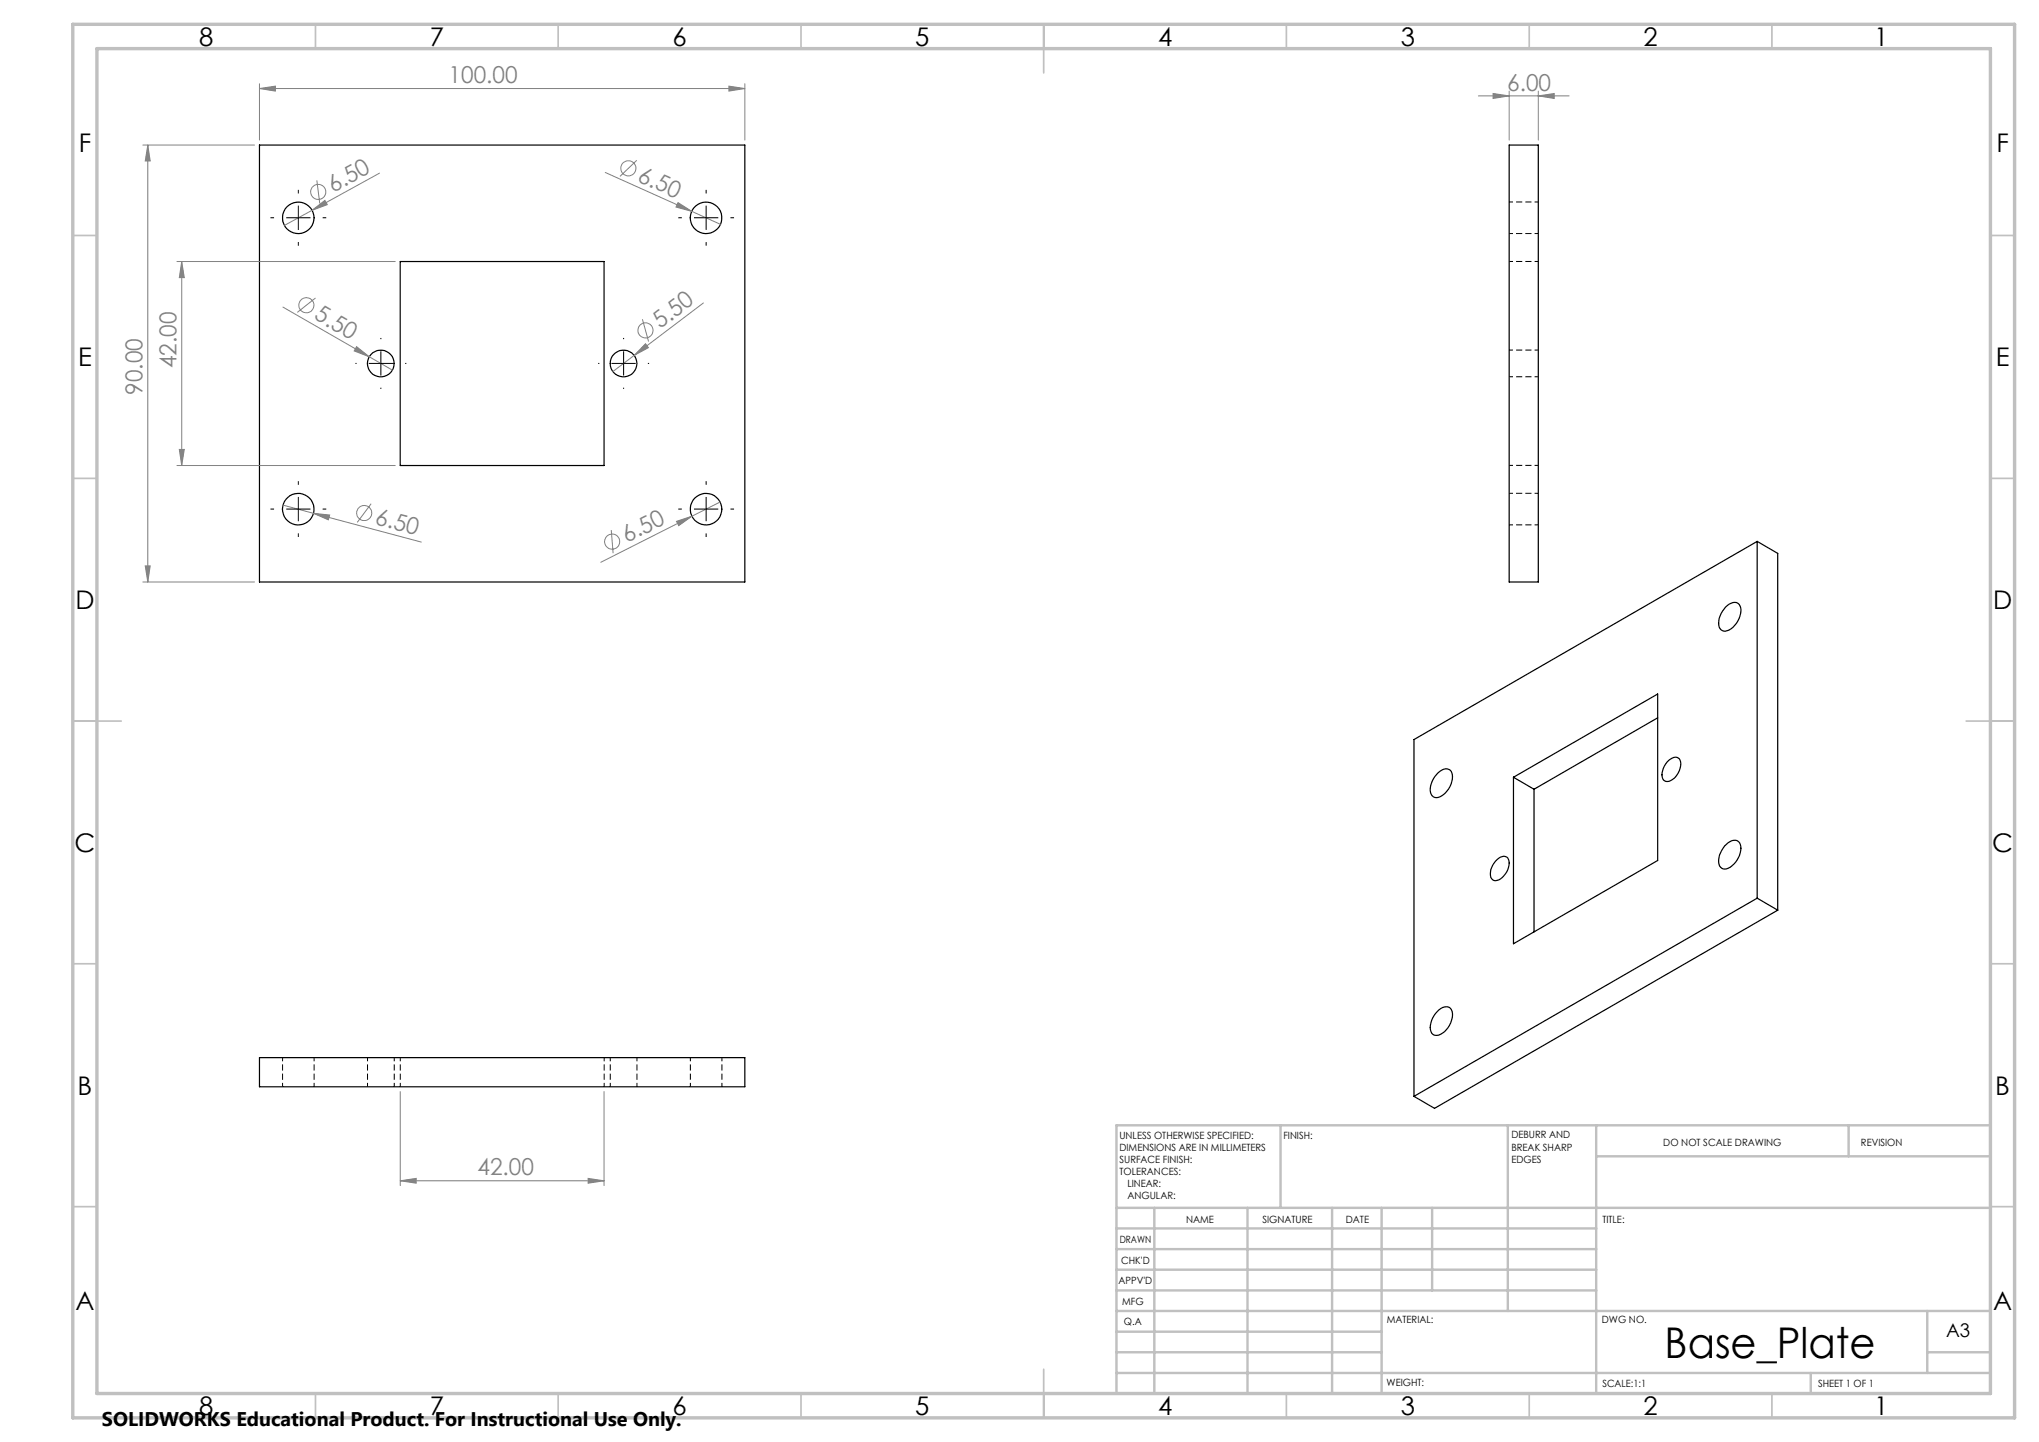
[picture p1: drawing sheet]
<svg xmlns="http://www.w3.org/2000/svg" width="420mm" height="297mm" viewBox="0 0 420 297" stroke-linecap="round" stroke-linejoin="round" font-family="sans-serif">
<g fill="none" stroke="#000" stroke-width=".25">
<path d="M53.4 29.9h100v90h-100zM310.9 29.9h6v90h-6zM82.4 53.9h42v42h-42zM361.9 111.5l-70.6 40.8v73.5M361.9 111.5v73.5M361.9 111.5l4.3 2.5v73.5M355.4 125.1a1.93 1.93 0 0 1 2.8-.6 3.9 3.9 0 0 1-1.2 4.7 1.69 1.69 0 0 1-2.7 .3 4.1 4.1 0 0 1 1.1-4.4zM296.2 159.2a1.73 1.73 0 0 1 2.7-.3 4.3 4.3 0 0 1-3 5.4 1.66 1.66 0 0 1-1.2-2.4l.5-1.5zM341.5 147.8l-25.5 14.8M343.4 156.9l.7-.6a1.27 1.27 0 0 1 1.6-.1 1.27 1.27 0 0 1 .5 1.6 3.6 3.6 0 0 1-2.8 3.2 1.48 1.48 0 0 1-.9-2.3l.3-.9zM308 177.4a1.72 1.72 0 0 1 2.6-.7 3.6 3.6 0 0 1-2.6 4.7 1.3 1.3 0 0 1-1-1.8l.5-1.4zM311.7 160.1l29.8-17.2v34.3l-29.8 17.2z"/>
<path d="M311.7 160.1l4.3 2.5M316 162.6v29.3M355.2 174.2l.4-.3a1.73 1.73 0 0 1 2.7-.3 4.4 4.4 0 0 1-2.3 5.2 1.39 1.39 0 0 1-1.6-.1 1.39 1.39 0 0 1-.4-1.6l.2-1zM361.9 185l-70.6 40.8M361.9 185l4.3 2.5M366.2 187.5l-70.7 40.8-4.2-2.5M53.4 217.8h100v6h-100zM296.1 208.3a1.95 1.95 0 0 1 2.7-.6 4 4 0 0 1-1.2 4.8 1.76 1.76 0 0 1-2.7 .3 4.2 4.2 0 0 1 1.2-4.5z"/>
<circle cx="61.5" cy="44.9" r="3.2"/>
<circle cx="145.4" cy="44.9" r="3.2"/>
<circle cx="78.4" cy="74.9" r="2.75"/>
<circle cx="128.4" cy="74.9" r="2.75"/>
<circle cx="61.4" cy="104.9" r="3.2"/>
<circle cx="145.4" cy="104.9" r="3.2"/>
</g>
<g fill="none" stroke="#000" stroke-width=".21" stroke-dasharray="1.3 .6" stroke-dashoffset=".5" stroke-linecap="butt">
<path d="M310.9 48.1h6M316.9 53.9h-6M316.9 41.6h-6M310.9 77.6h6M316.9 72.1h-6M316.9 95.9h-6M310.9 108.1h6M316.9 101.6h-6M58.2 217.8v6M75.7 217.8v6M125.7 217.8v6M142.2 217.8v6"/>
<path d="M64.7 223.8v-6M81.2 223.8v-6M82.5 223.8v-6M124.5 223.8v-6M131.2 223.8v-6M148.7 223.8v-6"/>
</g>
<path d="M53.4 17.2v11.7M53.4 18.2h100M150.1 17.7l3.3 .5-3.3 .6zM153.4 17.2v11.7" fill="none" stroke="#808080" stroke-width=".21"/>
<g fill="none" stroke="#c0c0c0" stroke-width=".35">
<path d="M65 5v5M115 5v5M165 5v5M215 5v10M265 5v5M315 5v5M365 5v5M15 48.5h5M410 48.5h5M15 98.5h5M410 98.5h5M15 148.5h10"/>
<path d="M405 148.5h10M15 198.5h5M410 198.5h5M15 248.5h5M410 248.5h5M65 287v5M115 287v5M165 287v5M215 282v10M265 287v5M315 287v5M365 287v5"/>
</g>
<g fill="none" stroke="#c0c0c0" stroke-width=".5">
<path d="M263.8 231.8v17M310.6 231.8v38.2M328.8 231.8v55.2M328.8 238.2h81.2M380.8 231.8v6.4M410 231.8h-180v55.2M230 248.8h180M230 257.3h98.8M230 253h98.8M237.8 248.8v38.2M257 248.8v38.2M274.4 248.8v38.2"/>
<path d="M284.6 248.8v38.2M295 248.8v17M230 265.8h98.8M230 261.5h98.8M230 278.5h54.6M230 274.3h54.6M230 270h180M397 278.5h13M397 270v12.8M230 282.8h180M373 282.8v4.2"/>
</g>
<path d="M15 5h400v287h-400zM20 10h390v277h-390z" fill="none" stroke="#c0c0c0" stroke-width=".7"/>
<path d="M150.1 17.7l3.3 .5-3.3 .6z" fill="#808080"/>
<path d="M53.4 18.2l3.3-.5v1.1z" fill="none" stroke="#808080" stroke-width=".21"/>
<path d="M53.4 18.2l3.3-.5v1.1z" fill="#808080"/>
<path d="M29.4 29.9h23M30.4 29.9l.5 3.3h-1zM30.4 29.9v90M29.4 119.9h23" fill="none" stroke="#808080" stroke-width=".21"/>
<path d="M30.4 29.9l.5 3.3h-1z" fill="#808080"/>
<path d="M29.9 116.6h1l-.5 3.3z" fill="none" stroke="#808080" stroke-width=".21"/>
<path d="M29.9 116.6h1l-.5 3.3z" fill="#808080"/>
<path d="M36.4 53.9h45M37.4 53.9l.6 3.3h-1.1zM37.4 53.9v42M36.4 95.9h45" fill="none" stroke="#808080" stroke-width=".21"/>
<path d="M37.4 53.9l.6 3.3h-1.1z" fill="#808080"/>
<path d="M36.9 92.6h1.1l-.6 3.3z" fill="none" stroke="#808080" stroke-width=".21"/>
<path d="M36.9 92.6h1.1l-.6 3.3z" fill="#808080"/>
<g fill="none" stroke="#808080" stroke-width=".21">
<path d="M65.3 37.1l.6 4.8M78.2 35.7l-13.9 7.6M64.3 43.3l2.6-2 .5 .9zM64.3 43.3l-5.7 3.1"/>
<circle cx="65.6" cy="39.5" r="1.56"/>
</g>
<path d="M64.3 43.3l2.6-2 .5 .9z" fill="#808080"/>
<g fill="none" stroke="#808080" stroke-width=".21">
<path d="M130.6 73.2l-4.3 3.3M132.3 65.8l1.3 4.5M133 70.8l.6 .8-3 1.6zM144.9 62.4l-14.3 10.8"/>
<circle cx="133" cy="68" r="1.56"/>
</g>
<path d="M133 70.8l.6 .8-3 1.6z" fill="#808080"/>
<g fill="none" stroke="#808080" stroke-width=".21">
<path d="M124.7 35.5l23.7 10.7M131.2 33l-3.5 3.3M139.7 41.7l2.8 1.8-3.3-.9z"/>
<circle cx="129.4" cy="34.7" r="1.56"/>
</g>
<path d="M139.7 41.7l2.8 1.8-3.3-.9z" fill="#808080"/>
<g fill="none" stroke="#808080" stroke-width=".21">
<path d="M58.3 63.2l17.8 10.3M65 61.4l-3.8 2.9M73.4 71.4l2.7 2.1-3.1-1.2zM76.1 73.5l4.7 2.7"/>
<circle cx="63.1" cy="62.9" r="1.56"/>
</g>
<path d="M73.4 71.4l2.7 2.1-3.1-1.2z" fill="#808080"/>
<g fill="none" stroke="#808080" stroke-width=".21">
<path d="M58.3 104l6.3 1.7M64.6 105.7l3.3 .4-.3 1zM64.6 105.7l22.2 6M76.4 103.7l-2.8 3.9"/>
<circle cx="75" cy="105.7" r="1.56"/>
</g>
<path d="M64.6 105.7l3.3 .4-.3 1z" fill="#808080"/>
<g fill="none" stroke="#808080" stroke-width=".21">
<path d="M125.9 109.2l.4 4.7M139.3 107.4l3.2-1.1-2.7 2zM142.5 106.3l-18.7 9.5M148.3 103.4l-5.8 2.9"/>
<circle cx="126.1" cy="111.5" r="1.56"/>
</g>
<path d="M139.3 107.4l3.2-1.1-2.7 2z" fill="#808080"/>
<path d="M304.5 19.8h18.7M307.6 19.3l3.3 .5-3.3 .5zM310.9 18.8v10.1M316.9 18.8v10.1" fill="none" stroke="#808080" stroke-width=".21"/>
<g fill="none" stroke="#000" stroke-width=".21" stroke-dasharray="15.2 1.3 1.3 1.3" stroke-linecap="butt">
<path d="M61.5 39.9v-.8M145.5 39.9v-.8M56.5 44.9h-.8M61.5 44.9v-2.5M61.5 44.9h-2.5M61.5 44.9v2.5M61.5 44.9h2.5M61.5 49.9v.7M66.5 44.9h.7M140.5 44.9h-.8M145.5 44.9v-2.5M145.5 44.9h-2.5"/>
<path d="M145.5 44.9v2.5M145.5 44.9h2.5M145.5 49.9v.7M150.5 44.9h.7M73.5 74.9h-.3M78.5 74.9v-2.5M78.5 74.9h-2.5M78.5 74.9v2.5M78.5 74.9h2.5M78.5 69.9v-.3M78.5 79.9v.2M83.5 74.9h.2"/>
<path d="M123.5 74.9h-.3M128.5 74.9v-2.5M128.5 74.9h-2.5M128.5 74.9v2.5M128.5 74.9h2.5M128.5 69.9v-.3M128.5 79.9v.2M133.5 74.9h.2M61.5 99.9v-.8M145.5 99.9v-.8M56.5 104.9h-.8M61.5 104.9v-2.5"/>
<path d="M61.5 104.9h-2.5M61.5 104.9v2.5M61.5 104.9h2.5M61.5 109.9v.7M66.5 104.9h.7M140.5 104.9h-.8M145.5 104.9v-2.5M145.5 104.9h-2.5M145.5 104.9v2.5M145.5 104.9h2.5M145.5 109.9v.7M150.5 104.9h.7"/>
</g>
<path d="M307.6 19.3l3.3 .5-3.3 .5z" fill="#808080"/>
<path d="M316.9 19.8l3.2-.5v1z" fill="none" stroke="#808080" stroke-width=".21"/>
<path d="M316.9 19.8l3.2-.5v1z" fill="#808080"/>
<path d="M82.4 224.8v19.4M124.4 224.8v19.4M82.4 243.2l3.3-.5v1zM82.4 243.2h42" fill="none" stroke="#808080" stroke-width=".21"/>
<path d="M82.4 243.2l3.3-.5v1z" fill="#808080"/>
<path d="M121.1 242.7l3.3 .5-3.3 .5z" fill="none" stroke="#808080" stroke-width=".21"/>
<path d="M121.1 242.7l3.3 .5-3.3 .5z" fill="#808080"/>
<text font-size="8.7" x="342.9" y="279.6">Base_Plate</text>
<g font-size="5.3">
<text x="41" y="9.5">8</text>
<text x="88.5" y="9.5">7</text>
<text x="138.5" y="9.5">6</text>
<text x="188.5" y="9.5">5</text>
<text x="238.5" y="9.5">4</text>
<text x="288.5" y="9.5">3</text>
<text x="338.5" y="9.5">2</text>
<text x="386" y="9.5">1</text>
<text x="16.2" y="31.2">F</text>
<text x="411.2" y="31.2">F</text>
<text x="16.1" y="75.4">E</text>
<text x="411.1" y="75.4">E</text>
<text x="15.5" y="125.5">D</text>
<text x="410.5" y="125.5">D</text>
<text x="15.4" y="175.5">C</text>
<text x="410.4" y="175.5">C</text>
<text x="16" y="225.4">B</text>
<text x="411" y="225.4">B</text>
<text x="15.5" y="269.7">A</text>
<text x="410.5" y="269.7">A</text>
<text x="41" y="291.5">8</text>
<text x="88.5" y="291.5">7</text>
<text x="138.5" y="291.5">6</text>
<text x="188.5" y="291.5">5</text>
<text x="238.5" y="291.5">4</text>
<text x="288.5" y="291.5">3</text>
<text x="338.5" y="291.5">2</text>
<text x="386" y="291.5">1</text>
</g>
<g font-size="4.8" fill="#808080">
<text x="92.4" y="17.2">100.00</text>
<text x="310.5" y="18.7">6.00</text>
<text x="68.6" y="39.7" transform="rotate(-29 68.6 39.7)">6.50</text>
<text x="131.1" y="37.2" transform="rotate(24 131.1 37.2)">6.50</text>
<text x="64.5" y="65.6" transform="rotate(30 64.5 65.6)">5.50</text>
<text x="136" y="67.8" transform="rotate(-37 136 67.8)">5.50</text>
<text x="36.4" y="75.9" transform="rotate(-90 36.4 75.9)">42.00</text>
<text x="29.4" y="81.3" transform="rotate(-90 29.4 81.3)">90.00</text>
<text x="77.1" y="107.9" transform="rotate(15 77.1 107.9)">6.50</text>
<text x="129.1" y="111.9" transform="rotate(-27 129.1 111.9)">6.50</text>
<text x="98.4" y="242.1">42.00</text>
</g>
<text font-size="4.1" x="21" y="293.7">SOLIDWORKS Educational Product. For Instructional Use Only.</text>
<text font-size="3.9" x="400.9" y="275.5">A3</text>
<g font-size="2.1">
<text x="230.6" y="234.6">UNLESS OTHERWISE SPECIFIED:</text>
<text x="230.6" y="237.1">DIMENSIONS ARE IN MILLIMETERS</text>
<text x="230.6" y="239.6">SURFACE FINISH:</text>
<text x="264.4" y="234.6">FINISH:</text>
<text x="311.3" y="234.5">DEBURR AND</text>
<text x="311.3" y="237">BREAK SHARP</text>
<text x="311.3" y="239.5">EDGES</text>
<text x="342.6" y="235.9">DO NOT SCALE DRAWING</text>
<text x="383.3" y="236.1">REVISION</text>
<text x="230.6" y="242.1">TOLERANCES:</text>
<text x="232.2" y="244.6">LINEAR:</text>
<text x="232.2" y="247.1">ANGULAR:</text>
<text x="244.3" y="252">NAME</text>
<text x="260" y="251.9">SIGNATURE</text>
<text x="277.2" y="251.9">DATE</text>
<text x="330.1" y="251.9">TITLE:</text>
<text x="230.6" y="256.1">DRAWN</text>
<text x="230.9" y="260.3">CHK'D</text>
<text x="230.4" y="264.4">APPV'D</text>
<text x="231.1" y="268.8">MFG</text>
<text x="231.5" y="273">Q.A</text>
<text x="285.6" y="272.5">MATERIAL:</text>
<text x="330" y="272.5">DWG NO.</text>
<text x="285.6" y="285.5">WEIGHT:</text>
<text x="330.1" y="285.6">SCALE:1:1</text>
<text x="374.5" y="285.6">SHEET 1 OF 1</text>
</g>
</svg>
